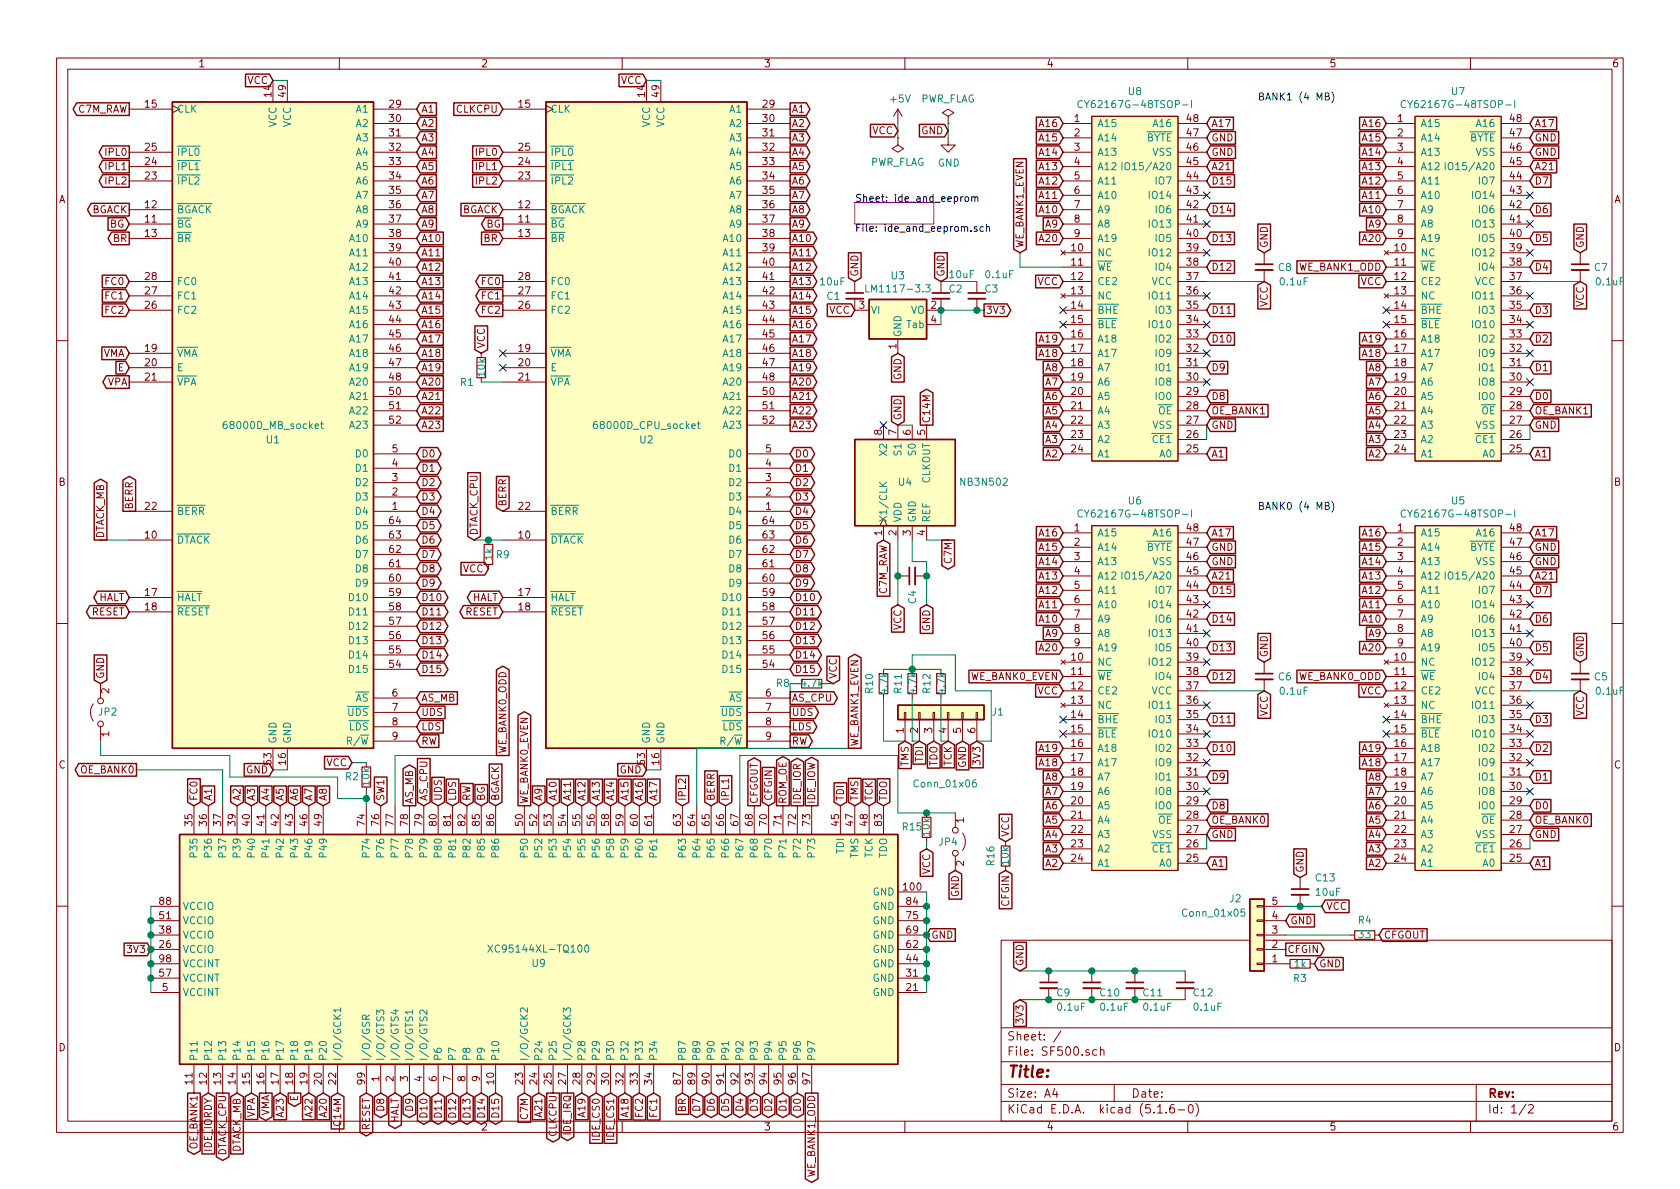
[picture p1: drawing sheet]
EESchema Schematic File Version 4
EELAYER 30 0
EELAYER END
$Descr A4 11693 8268
encoding utf-8
Sheet 1 2
Title ""
Date ""
Rev ""
Comp ""
Comment1 ""
Comment2 ""
Comment3 ""
Comment4 ""
$EndDescr
Text GLabel 6250 900  0    50   Input ~ 0
VCC
$Comp
L power:PWR_FLAG #FLG0101
U 1 1
P 6250 950
F 0 "#FLG0101" H 6250 1025 50  0001 C CNN
F 1 "PWR_FLAG" H 6250 1123 50  0000 C CNN
F 2 "" H 6250 950 50  0001 C CNN
F 3 "~" H 6250 950 50  0001 C CNN
	1    6250 950 
	-1   0    0    1   
$EndComp
Wire Wire Line
	6250 950  6250 850 
$Comp
L power:GND #PWR0102
U 1 1
P 6600 950
F 0 "#PWR0102" H 6600 700 50  0001 C CNN
F 1 "GND" H 6605 777 50  0000 C CNN
F 2 "" H 6600 950 50  0001 C CNN
F 3 "" H 6600 950 50  0001 C CNN
	1    6600 950 
	1    0    0    -1  
$EndComp
Wire Wire Line
	6600 850  6600 950 
Text GLabel 6600 900  0    50   Input ~ 0
GND
$Comp
L Oscillator:NB3N502 U4
U 1 1
P 6300 3350
F 0 "U4" V 6300 3350 50  0000 C CNN
F 1 "NB3N502" V 6300 2800 50  0000 C CNN
F 2 "Package_SO:SOIC-8_3.9x4.9mm_P1.27mm" H 6350 2800 50  0001 C CNN
F 3 "https://www.onsemi.com/pub/Collateral/NB3N502-D.PDF" H 6350 2500 50  0001 C CNN
	1    6300 3350
	0    -1   -1   0   
$EndComp
Text GLabel 6150 3750 3    50   Input ~ 0
C7M_RAW
Text GLabel 6250 4200 3    50   Input ~ 0
VCC
$Comp
L Device:C_Small C4
U 1 1
P 6350 4000
F 0 "C4" H 6150 4000 50  0000 L CNN
F 1 "100nF" H 6442 3955 50  0001 L CNN
F 2 "Capacitor_SMD:C_0805_2012Metric_Pad1.15x1.40mm_HandSolder" H 6350 4000 50  0001 C CNN
F 3 "~" H 6350 4000 50  0001 C CNN
	1    6350 4000
	0    -1   -1   0   
$EndComp
Text GLabel 6450 4200 3    50   Input ~ 0
GND
Wire Wire Line
	6250 4200 6250 4000
Connection ~ 6250 4000
Wire Wire Line
	6250 4000 6250 3750
Wire Wire Line
	6450 4200 6450 4000
Wire Wire Line
	6450 3900 6350 3900
Wire Wire Line
	6350 3900 6350 3750
Connection ~ 6450 4000
Wire Wire Line
	6450 4000 6450 3900
Text GLabel 6600 3750 3    50   Output ~ 0
C7M
Wire Wire Line
	6450 3750 6600 3750
Text GLabel 6450 2950 1    50   Output ~ 0
C14M
NoConn ~ 6150 2950
Text GLabel 6250 2950 1    50   Input ~ 0
GND
$Comp
L power:+5V #PWR0101
U 1 1
P 6250 850
F 0 "#PWR0101" H 6250 700 50  0001 C CNN
F 1 "+5V" H 6265 1023 50  0000 C CNN
F 2 "" H 6250 850 50  0001 C CNN
F 3 "" H 6250 850 50  0001 C CNN
	1    6250 850 
	1    0    0    -1  
$EndComp
$Comp
L power:PWR_FLAG #FLG0102
U 1 1
P 6600 850
F 0 "#FLG0102" H 6600 925 50  0001 C CNN
F 1 "PWR_FLAG" H 6600 1023 50  0000 C CNN
F 2 "" H 6600 850 50  0001 C CNN
F 3 "~" H 6600 850 50  0001 C CNN
	1    6600 850 
	1    0    0    -1  
$EndComp
$Comp
L SF500:CY62167G-48TSOP-I U6
U 1 1
P 7900 4800
F 0 "U6" H 7900 6125 50  0000 C CNN
F 1 "CY62167G-48TSOP-I" H 7900 6034 50  0000 C CNN
F 2 "Package_SO:TSOP-I-48_18.4x12mm_P0.5mm" H 7900 5350 50  0001 C CNN
F 3 "https://www.cypress.com/file/139521/download" H 7900 5350 50  0001 C CNN
	1    7900 4800
	1    0    0    -1  
$EndComp
$Comp
L SF500:CY62167G-48TSOP-I U5
U 1 1
P 10150 4800
F 0 "U5" H 10150 6125 50  0000 C CNN
F 1 "CY62167G-48TSOP-I" H 10150 6034 50  0000 C CNN
F 2 "Package_SO:TSOP-I-48_18.4x12mm_P0.5mm" H 10150 5350 50  0001 C CNN
F 3 "https://www.cypress.com/file/139521/download" H 10150 5350 50  0001 C CNN
	1    10150 4800
	1    0    0    -1  
$EndComp
$Comp
L SF500:CY62167G-48TSOP-I U8
U 1 1
P 7900 1950
F 0 "U8" H 7900 3275 50  0000 C CNN
F 1 "CY62167G-48TSOP-I" H 7900 3184 50  0000 C CNN
F 2 "Package_SO:TSOP-I-48_18.4x12mm_P0.5mm" H 7900 2500 50  0001 C CNN
F 3 "https://www.cypress.com/file/139521/download" H 7900 2500 50  0001 C CNN
	1    7900 1950
	1    0    0    -1  
$EndComp
$Comp
L SF500:CY62167G-48TSOP-I U7
U 1 1
P 10150 1950
F 0 "U7" H 10150 3275 50  0000 C CNN
F 1 "CY62167G-48TSOP-I" H 10150 3184 50  0000 C CNN
F 2 "Package_SO:TSOP-I-48_18.4x12mm_P0.5mm" H 10150 2500 50  0001 C CNN
F 3 "https://www.cypress.com/file/139521/download" H 10150 2500 50  0001 C CNN
	1    10150 1950
	1    0    0    -1  
$EndComp
Text Notes 9300 3550 2    50   ~ 0
BANK0 (4 MB)
Wire Wire Line
	8800 4800 8400 4800
NoConn ~ 8400 5500
NoConn ~ 8400 5300
NoConn ~ 8400 5100
NoConn ~ 8400 4900
NoConn ~ 8400 4600
NoConn ~ 8400 4400
NoConn ~ 8400 4200
Text GLabel 8400 4100 2    50   Input ~ 0
D15
Text GLabel 8400 4300 2    50   Input ~ 0
D14
Text GLabel 8400 4500 2    50   Input ~ 0
D13
Text GLabel 8400 4700 2    50   Input ~ 0
D12
Text GLabel 8400 5000 2    50   Input ~ 0
D11
Text GLabel 8400 5200 2    50   Input ~ 0
D10
Text GLabel 8400 5400 2    50   Input ~ 0
D9
Text GLabel 8400 5600 2    50   Input ~ 0
D8
NoConn ~ 7400 5000
NoConn ~ 7400 5100
Text GLabel 8800 4600 1    50   Input ~ 0
GND
$Comp
L Device:C_Small C6
U 1 1
P 8800 4700
F 0 "C6" H 8892 4700 50  0000 L CNN
F 1 "0.1uF" H 8900 4600 50  0000 L CNN
F 2 "Capacitor_SMD:C_0805_2012Metric_Pad1.15x1.40mm_HandSolder" H 8800 4700 50  0001 C CNN
F 3 "~" H 8800 4700 50  0001 C CNN
	1    8800 4700
	1    0    0    -1  
$EndComp
Text GLabel 8800 4800 3    50   Input ~ 0
VCC
Text GLabel 8400 2850 2    50   Input ~ 0
OE_BANK1
Text GLabel 8400 5800 2    50   Input ~ 0
GND
Text GLabel 8400 6000 2    50   Input ~ 0
A1
Text GLabel 8400 3800 2    50   Input ~ 0
GND
Text GLabel 8400 3900 2    50   Input ~ 0
GND
Text GLabel 8400 4000 2    50   Input ~ 0
A21
Text GLabel 8400 3700 2    50   Input ~ 0
A17
Text GLabel 7400 4800 0    50   Input ~ 0
VCC
Text GLabel 7400 4500 0    50   Input ~ 0
A20
Text GLabel 7400 3700 0    50   Input ~ 0
A16
Text GLabel 7400 5400 0    50   Input ~ 0
A8
Text GLabel 7400 5500 0    50   Input ~ 0
A7
Text GLabel 7400 5600 0    50   Input ~ 0
A6
Text GLabel 7400 5700 0    50   Input ~ 0
A5
Text GLabel 7400 5800 0    50   Input ~ 0
A4
Text GLabel 7400 5900 0    50   Input ~ 0
A3
Text GLabel 7400 6000 0    50   Input ~ 0
A2
Text GLabel 7400 5300 0    50   Input ~ 0
A18
Text GLabel 7400 5200 0    50   Input ~ 0
A19
Text GLabel 7400 4400 0    50   Input ~ 0
A9
Text GLabel 7400 4300 0    50   Input ~ 0
A10
Text GLabel 7400 4200 0    50   Input ~ 0
A11
Text GLabel 7400 4100 0    50   Input ~ 0
A12
Text GLabel 7400 4000 0    50   Input ~ 0
A13
Text GLabel 7400 3900 0    50   Input ~ 0
A14
Text GLabel 7400 3800 0    50   Input ~ 0
A15
Wire Wire Line
	10650 4800 11000 4800
Text GLabel 11000 4600 1    50   Input ~ 0
GND
$Comp
L Device:C_Small C5
U 1 1
P 11000 4700
F 0 "C5" H 11092 4700 50  0000 L CNN
F 1 "0.1uF" H 11100 4600 50  0000 L CNN
F 2 "Capacitor_SMD:C_0805_2012Metric_Pad1.15x1.40mm_HandSolder" H 11000 4700 50  0001 C CNN
F 3 "~" H 11000 4700 50  0001 C CNN
	1    11000 4700
	1    0    0    -1  
$EndComp
Text GLabel 10650 2850 2    50   Input ~ 0
OE_BANK1
Text GLabel 9650 1850 0    50   Input ~ 0
WE_BANK1_ODD
Text GLabel 9650 4800 0    50   Input ~ 0
VCC
Text GLabel 10650 3800 2    50   Input ~ 0
GND
NoConn ~ 9650 5100
NoConn ~ 9650 5000
Text GLabel 11000 4800 3    50   Input ~ 0
VCC
Text GLabel 10650 5800 2    50   Input ~ 0
GND
Text GLabel 10650 3900 2    50   Input ~ 0
GND
Text GLabel 10650 4100 2    50   Input ~ 0
D7
Text GLabel 10650 4300 2    50   Input ~ 0
D6
Text GLabel 10650 4500 2    50   Input ~ 0
D5
Text GLabel 10650 4700 2    50   Input ~ 0
D4
Text GLabel 10650 5000 2    50   Input ~ 0
D3
Text GLabel 10650 5200 2    50   Input ~ 0
D2
Text GLabel 10650 5400 2    50   Input ~ 0
D1
Text GLabel 10650 5600 2    50   Input ~ 0
D0
NoConn ~ 10650 4200
NoConn ~ 10650 4400
NoConn ~ 10650 4600
NoConn ~ 10650 4900
NoConn ~ 10650 5100
NoConn ~ 10650 5300
NoConn ~ 10650 5500
Text GLabel 10650 4000 2    50   Input ~ 0
A21
Text GLabel 9650 4500 0    50   Input ~ 0
A20
Text GLabel 10650 3700 2    50   Input ~ 0
A17
Text GLabel 9650 3700 0    50   Input ~ 0
A16
Text GLabel 9650 5400 0    50   Input ~ 0
A8
Text GLabel 9650 5500 0    50   Input ~ 0
A7
Text GLabel 9650 5600 0    50   Input ~ 0
A6
Text GLabel 9650 5700 0    50   Input ~ 0
A5
Text GLabel 9650 5800 0    50   Input ~ 0
A4
Text GLabel 9650 5900 0    50   Input ~ 0
A3
Text GLabel 9650 6000 0    50   Input ~ 0
A2
Text GLabel 10650 6000 2    50   Input ~ 0
A1
Text GLabel 9650 5300 0    50   Input ~ 0
A18
Text GLabel 9650 5200 0    50   Input ~ 0
A19
Text GLabel 9650 4400 0    50   Input ~ 0
A9
Text GLabel 9650 4300 0    50   Input ~ 0
A10
Text GLabel 9650 4200 0    50   Input ~ 0
A11
Text GLabel 9650 4100 0    50   Input ~ 0
A12
Text GLabel 9650 4000 0    50   Input ~ 0
A13
Text GLabel 9650 3900 0    50   Input ~ 0
A14
Text GLabel 9650 3800 0    50   Input ~ 0
A15
Text Notes 9300 700  2    50   ~ 0
BANK1 (4 MB)
Wire Wire Line
	8800 1950 8400 1950
NoConn ~ 8400 2650
NoConn ~ 8400 2450
NoConn ~ 8400 2250
NoConn ~ 8400 2050
NoConn ~ 8400 1750
NoConn ~ 8400 1550
NoConn ~ 8400 1350
Text GLabel 8400 1250 2    50   Input ~ 0
D15
Text GLabel 8400 1450 2    50   Input ~ 0
D14
Text GLabel 8400 1650 2    50   Input ~ 0
D13
Text GLabel 8400 1850 2    50   Input ~ 0
D12
Text GLabel 8400 2150 2    50   Input ~ 0
D11
Text GLabel 8400 2350 2    50   Input ~ 0
D10
Text GLabel 8400 2550 2    50   Input ~ 0
D9
Text GLabel 8400 2750 2    50   Input ~ 0
D8
NoConn ~ 7400 2150
NoConn ~ 7400 2250
Text GLabel 8800 1750 1    50   Input ~ 0
GND
$Comp
L Device:C_Small C8
U 1 1
P 8800 1850
F 0 "C8" H 8892 1850 50  0000 L CNN
F 1 "0.1uF" H 8900 1750 50  0000 L CNN
F 2 "Capacitor_SMD:C_0805_2012Metric_Pad1.15x1.40mm_HandSolder" H 8800 1850 50  0001 C CNN
F 3 "~" H 8800 1850 50  0001 C CNN
	1    8800 1850
	1    0    0    -1  
$EndComp
Text GLabel 8800 1950 3    50   Input ~ 0
VCC
Text GLabel 8400 5700 2    50   Input ~ 0
OE_BANK0
Text GLabel 8400 2950 2    50   Input ~ 0
GND
Text GLabel 8400 3150 2    50   Input ~ 0
A1
Text GLabel 8400 950  2    50   Input ~ 0
GND
Text GLabel 8400 1050 2    50   Input ~ 0
GND
Text GLabel 8400 1150 2    50   Input ~ 0
A21
Text GLabel 8400 850  2    50   Input ~ 0
A17
Text GLabel 7400 4700 0    50   Input ~ 0
WE_BANK0_EVEN
Text GLabel 7400 1650 0    50   Input ~ 0
A20
Text GLabel 7400 850  0    50   Input ~ 0
A16
Text GLabel 7400 2550 0    50   Input ~ 0
A8
Text GLabel 7400 2650 0    50   Input ~ 0
A7
Text GLabel 7400 2750 0    50   Input ~ 0
A6
Text GLabel 7400 2850 0    50   Input ~ 0
A5
Text GLabel 7400 2950 0    50   Input ~ 0
A4
Text GLabel 7400 3050 0    50   Input ~ 0
A3
Text GLabel 7400 3150 0    50   Input ~ 0
A2
Text GLabel 7400 2450 0    50   Input ~ 0
A18
Text GLabel 7400 2350 0    50   Input ~ 0
A19
Text GLabel 7400 1550 0    50   Input ~ 0
A9
Text GLabel 7400 1450 0    50   Input ~ 0
A10
Text GLabel 7400 1350 0    50   Input ~ 0
A11
Text GLabel 7400 1250 0    50   Input ~ 0
A12
Text GLabel 7400 1150 0    50   Input ~ 0
A13
Text GLabel 7400 1050 0    50   Input ~ 0
A14
Text GLabel 7400 950  0    50   Input ~ 0
A15
Wire Wire Line
	10650 1950 11000 1950
Text GLabel 11000 1750 1    50   Input ~ 0
GND
$Comp
L Device:C_Small C7
U 1 1
P 11000 1850
F 0 "C7" H 11092 1850 50  0000 L CNN
F 1 "0.1uF" H 11100 1750 50  0000 L CNN
F 2 "Capacitor_SMD:C_0805_2012Metric_Pad1.15x1.40mm_HandSolder" H 11000 1850 50  0001 C CNN
F 3 "~" H 11000 1850 50  0001 C CNN
	1    11000 1850
	1    0    0    -1  
$EndComp
Text GLabel 10650 5700 2    50   Input ~ 0
OE_BANK0
Text GLabel 9650 4700 0    50   Input ~ 0
WE_BANK0_ODD
Text GLabel 9650 1950 0    50   Input ~ 0
VCC
Text GLabel 10650 950  2    50   Input ~ 0
GND
NoConn ~ 9650 2250
NoConn ~ 9650 2150
Text GLabel 11000 1950 3    50   Input ~ 0
VCC
Text GLabel 10650 2950 2    50   Input ~ 0
GND
Text GLabel 10650 1050 2    50   Input ~ 0
GND
Text GLabel 10650 1250 2    50   Input ~ 0
D7
Text GLabel 10650 1450 2    50   Input ~ 0
D6
Text GLabel 10650 1650 2    50   Input ~ 0
D5
Text GLabel 10650 1850 2    50   Input ~ 0
D4
Text GLabel 10650 2150 2    50   Input ~ 0
D3
Text GLabel 10650 2350 2    50   Input ~ 0
D2
Text GLabel 10650 2550 2    50   Input ~ 0
D1
Text GLabel 10650 2750 2    50   Input ~ 0
D0
NoConn ~ 10650 1350
NoConn ~ 10650 1550
NoConn ~ 10650 1750
NoConn ~ 10650 2050
NoConn ~ 10650 2250
NoConn ~ 10650 2450
NoConn ~ 10650 2650
Text GLabel 10650 1150 2    50   Input ~ 0
A21
Text GLabel 9650 1650 0    50   Input ~ 0
A20
Text GLabel 10650 850  2    50   Input ~ 0
A17
Text GLabel 9650 850  0    50   Input ~ 0
A16
Text GLabel 9650 2550 0    50   Input ~ 0
A8
Text GLabel 9650 2650 0    50   Input ~ 0
A7
Text GLabel 9650 2750 0    50   Input ~ 0
A6
Text GLabel 9650 2850 0    50   Input ~ 0
A5
Text GLabel 9650 2950 0    50   Input ~ 0
A4
Text GLabel 9650 3050 0    50   Input ~ 0
A3
Text GLabel 9650 3150 0    50   Input ~ 0
A2
Text GLabel 10650 3150 2    50   Input ~ 0
A1
Text GLabel 9650 2450 0    50   Input ~ 0
A18
Text GLabel 9650 2350 0    50   Input ~ 0
A19
Text GLabel 9650 1550 0    50   Input ~ 0
A9
Text GLabel 9650 1450 0    50   Input ~ 0
A10
Text GLabel 9650 1350 0    50   Input ~ 0
A11
Text GLabel 9650 1250 0    50   Input ~ 0
A12
Text GLabel 9650 1150 0    50   Input ~ 0
A13
Text GLabel 9650 1050 0    50   Input ~ 0
A14
Text GLabel 9650 950  0    50   Input ~ 0
A15
Text GLabel 3500 4250 0    50   BiDi ~ 0
RESET
Text GLabel 3500 4150 0    50   BiDi ~ 0
HALT
Text GLabel 5500 5150 2    50   Output ~ 0
RW
Text GLabel 5500 5050 2    50   Output ~ 0
LDS
Text GLabel 5500 4950 2    50   Output ~ 0
UDS
Text GLabel 5500 4850 2    50   Output ~ 0
AS_CPU
Text GLabel 5500 4650 2    50   BiDi ~ 0
D15
Text GLabel 5500 4550 2    50   BiDi ~ 0
D14
Text GLabel 5500 4450 2    50   BiDi ~ 0
D13
Text GLabel 5500 4350 2    50   BiDi ~ 0
D12
Text GLabel 5500 4250 2    50   BiDi ~ 0
D11
Text GLabel 5500 4150 2    50   BiDi ~ 0
D10
Text GLabel 5500 4050 2    50   BiDi ~ 0
D9
Text GLabel 5500 3950 2    50   BiDi ~ 0
D8
Text GLabel 5500 3850 2    50   BiDi ~ 0
D7
Text GLabel 5500 3750 2    50   BiDi ~ 0
D6
Text GLabel 5500 3650 2    50   BiDi ~ 0
D5
Text GLabel 5500 3550 2    50   BiDi ~ 0
D4
Text GLabel 5500 3450 2    50   BiDi ~ 0
D3
Text GLabel 5500 3350 2    50   BiDi ~ 0
D2
Text GLabel 5500 3250 2    50   BiDi ~ 0
D1
Text GLabel 5500 3150 2    50   BiDi ~ 0
D0
Text GLabel 5500 2950 2    50   Output ~ 0
A23
Text GLabel 5500 2850 2    50   Output ~ 0
A22
Text GLabel 5500 2750 2    50   Output ~ 0
A21
Text GLabel 5500 2650 2    50   Output ~ 0
A20
Text GLabel 5500 2550 2    50   Output ~ 0
A19
Text GLabel 5500 2450 2    50   Output ~ 0
A18
Text GLabel 5500 2350 2    50   Output ~ 0
A17
Text GLabel 5500 2250 2    50   Output ~ 0
A16
Text GLabel 5500 2150 2    50   Output ~ 0
A15
Text GLabel 5500 2050 2    50   Output ~ 0
A14
Text GLabel 5500 1950 2    50   Output ~ 0
A13
Text GLabel 5500 1850 2    50   Output ~ 0
A12
Text GLabel 5500 1750 2    50   Output ~ 0
A11
Text GLabel 5500 1650 2    50   Output ~ 0
A10
Text GLabel 5500 1550 2    50   Output ~ 0
A9
Text GLabel 5500 1450 2    50   Output ~ 0
A8
Text GLabel 5500 1350 2    50   Output ~ 0
A7
Text GLabel 5500 1250 2    50   Output ~ 0
A6
Text GLabel 5500 1150 2    50   Output ~ 0
A5
Text GLabel 5500 1050 2    50   Output ~ 0
A4
Text GLabel 5500 950  2    50   Output ~ 0
A3
Text GLabel 5500 850  2    50   Output ~ 0
A2
Text GLabel 5500 750  2    50   Output ~ 0
A1
Text GLabel 6450 6500 2    50   Input ~ 0
GND
Text GLabel 3500 750  0    50   Input ~ 0
CLKCPU
Text GLabel 3500 1950 0    50   Output ~ 0
FC0
Text GLabel 3500 2050 0    50   Output ~ 0
FC1
Text GLabel 3500 2150 0    50   Output ~ 0
FC2
Text GLabel 3500 3550 1    50   Input ~ 0
BERR
Text GLabel 3300 3750 1    50   Input ~ 0
DTACK_CPU
Text GLabel 3500 1050 0    50   Input ~ 0
IPL0
Text GLabel 3500 1150 0    50   Input ~ 0
IPL1
Text GLabel 3500 1250 0    50   Input ~ 0
IPL2
Text GLabel 3500 1450 0    50   Input ~ 0
BGACK
Text GLabel 3500 1650 0    50   Input ~ 0
BR
Text GLabel 3500 1550 0    50   Output ~ 0
BG
$Comp
L SF500:68000D U2
U 1 1
P 4500 2950
F 0 "U2" H 4500 2850 50  0000 C CNN
F 1 "68000D_CPU_socket" H 4500 2950 50  0000 C CNN
F 2 "Package_DIP:DIP-64_W22.86mm_LongPads" H 4500 2950 50  0001 C CNN
F 3 "https://www.nxp.com/docs/en/reference-manual/MC68000UM.pdf" H 4500 2950 50  0001 C CNN
	1    4500 2950
	1    0    0    -1  
$EndComp
Text GLabel 900  2450 0    50   Input ~ 0
VMA
Text GLabel 900  2550 0    50   Input ~ 0
E
Text GLabel 2550 7600 3    50   BiDi ~ 0
RESET
Text GLabel 1050 6600 0    50   Input ~ 0
3V3
Text GLabel 7400 1950 0    50   Input ~ 0
VCC
$Comp
L SF500:68000D_socket U1
U 1 1
P 1900 2950
F 0 "U1" H 1900 2850 50  0000 C CNN
F 1 "68000D_MB_socket" H 1900 2950 50  0000 C CNN
F 2 "SF500:DIP-64_W22.86mm_LongPads" H 1900 2950 50  0001 C CNN
F 3 "https://www.nxp.com/docs/en/reference-manual/MC68000UM.pdf" H 1900 2950 50  0001 C CNN
	1    1900 2950
	1    0    0    -1  
$EndComp
Text GLabel 900  1050 0    50   Output ~ 0
IPL0
Text GLabel 900  1150 0    50   Output ~ 0
IPL1
Text GLabel 900  1250 0    50   Output ~ 0
IPL2
Text GLabel 2900 4650 2    50   BiDi ~ 0
D15
Text GLabel 2900 4550 2    50   BiDi ~ 0
D14
Text GLabel 2900 4450 2    50   BiDi ~ 0
D13
Text GLabel 2900 4350 2    50   BiDi ~ 0
D12
Text GLabel 2900 4250 2    50   BiDi ~ 0
D11
Text GLabel 2900 4150 2    50   BiDi ~ 0
D10
Text GLabel 2900 4050 2    50   BiDi ~ 0
D9
Text GLabel 2900 3950 2    50   BiDi ~ 0
D8
Text GLabel 2900 3850 2    50   BiDi ~ 0
D7
Text GLabel 2900 3750 2    50   BiDi ~ 0
D6
Text GLabel 2900 3650 2    50   BiDi ~ 0
D5
Text GLabel 2900 3550 2    50   BiDi ~ 0
D4
Text GLabel 2900 3450 2    50   BiDi ~ 0
D3
Text GLabel 2900 3350 2    50   BiDi ~ 0
D2
Text GLabel 2900 3250 2    50   BiDi ~ 0
D1
Text GLabel 2900 3150 2    50   BiDi ~ 0
D0
Wire Wire Line
	6250 2950 6350 2950
Text GLabel 2900 2950 2    50   Input ~ 0
A23
Text GLabel 2900 2850 2    50   Input ~ 0
A22
Text GLabel 2900 2750 2    50   Input ~ 0
A21
Text GLabel 2900 2650 2    50   Input ~ 0
A20
Text GLabel 2900 2550 2    50   Input ~ 0
A19
Text GLabel 2900 2450 2    50   Input ~ 0
A18
Text GLabel 2900 2350 2    50   Input ~ 0
A17
Text GLabel 2900 2250 2    50   Input ~ 0
A16
Text GLabel 2900 2150 2    50   Input ~ 0
A15
Text GLabel 2900 2050 2    50   Input ~ 0
A14
Text GLabel 2900 1950 2    50   Input ~ 0
A13
Text GLabel 2900 1850 2    50   Input ~ 0
A12
Text GLabel 2900 1750 2    50   Input ~ 0
A11
Text GLabel 2900 1650 2    50   Input ~ 0
A10
Text GLabel 2900 1550 2    50   Input ~ 0
A9
Text GLabel 2900 1450 2    50   Input ~ 0
A8
Text GLabel 2900 1350 2    50   Input ~ 0
A7
Text GLabel 2900 1250 2    50   Input ~ 0
A6
Text GLabel 2900 1150 2    50   Input ~ 0
A5
Text GLabel 2900 1050 2    50   Input ~ 0
A4
Text GLabel 2900 950  2    50   Input ~ 0
A3
Text GLabel 2900 850  2    50   Input ~ 0
A2
Text GLabel 2900 750  2    50   Input ~ 0
A1
Text GLabel 900  1450 0    50   Output ~ 0
BGACK
Text GLabel 900  1550 0    50   Input ~ 0
BG
Text GLabel 900  1650 0    50   Output ~ 0
BR
Text GLabel 900  1950 0    50   Input ~ 0
FC0
Text GLabel 900  2050 0    50   Input ~ 0
FC1
Text GLabel 900  2150 0    50   Input ~ 0
FC2
Text GLabel 900  2650 0    50   Output ~ 0
VPA
Text GLabel 3350 2450 1    50   Input ~ 0
VCC
NoConn ~ 3500 2550
NoConn ~ 3500 2450
Text GLabel 900  3550 1    50   Output ~ 0
BERR
Text GLabel 700  3750 1    50   Output ~ 0
DTACK_MB
Wire Wire Line
	3500 3750 3400 3750
Wire Wire Line
	900  3750 700  3750
Text GLabel 900  4250 0    50   BiDi ~ 0
RESET
Text GLabel 900  4150 0    50   BiDi ~ 0
HALT
Text GLabel 2900 5150 2    50   Input ~ 0
RW
Text GLabel 2900 5050 2    50   Input ~ 0
LDS
Text GLabel 2900 4950 2    50   Input ~ 0
UDS
Text GLabel 2900 4850 2    50   Input ~ 0
AS_MB
Text GLabel 3650 7600 3    50   Input ~ 0
C7M
Text GLabel 2350 7600 3    50   Input ~ 0
C14M
Text GLabel 4500 550  0    50   Input ~ 0
VCC
$Comp
L Device:C_Small C1
U 1 1
P 5950 2050
F 0 "C1" H 5750 2050 50  0000 L CNN
F 1 "10uF" H 5700 2150 50  0000 L CNN
F 2 "Capacitor_SMD:C_1206_3216Metric_Pad1.42x1.75mm_HandSolder" H 5950 2050 50  0001 C CNN
F 3 "~" H 5950 2050 50  0001 C CNN
	1    5950 2050
	1    0    0    -1  
$EndComp
Text GLabel 5950 1950 1    50   Input ~ 0
GND
$Comp
L Device:C_Small C2
U 1 1
P 6550 2050
F 0 "C2" H 6600 2100 50  0000 L CNN
F 1 "10uF" H 6600 2200 50  0000 L CNN
F 2 "Capacitor_SMD:C_1206_3216Metric_Pad1.42x1.75mm_HandSolder" H 6550 2050 50  0001 C CNN
F 3 "~" H 6550 2050 50  0001 C CNN
	1    6550 2050
	1    0    0    -1  
$EndComp
Text GLabel 6550 1950 1    50   Input ~ 0
GND
Text GLabel 4500 5350 0    50   Input ~ 0
GND
Text GLabel 1900 5350 0    50   Input ~ 0
GND
Text GLabel 1900 550  0    50   Input ~ 0
VCC
$Comp
L SF500:LM1117-3.3 U3
U 1 1
P 6250 2150
F 0 "U3" H 6250 2392 50  0000 C CNN
F 1 "LM1117-3.3" H 6250 2301 50  0000 C CNN
F 2 "Package_TO_SOT_SMD:SOT-223" H 6250 2150 50  0001 C CNN
F 3 "http://www.ti.com/lit/ds/symlink/lm1117.pdf" H 6250 2150 50  0001 C CNN
	1    6250 2150
	1    0    0    -1  
$EndComp
Text GLabel 6250 2450 3    50   Input ~ 0
GND
Text GLabel 6850 2150 2    50   Output ~ 0
3V3
Text GLabel 5850 5600 1    50   Input ~ 0
TDI
Text GLabel 5950 5600 1    50   Input ~ 0
TMS
Text GLabel 6050 5600 1    50   Input ~ 0
TCK
Text GLabel 6150 5600 1    50   Input ~ 0
TDO
$Comp
L Connector_Generic:Conn_01x06 J1
U 1 1
P 6500 4950
F 0 "J1" V 6500 4550 50  0000 R CNN
F 1 "Conn_01x06" V 6000 5100 50  0000 R CNN
F 2 "Connector_PinHeader_2.54mm:PinHeader_1x06_P2.54mm_Vertical" H 6500 4950 50  0001 C CNN
F 3 "~" H 6500 4950 50  0001 C CNN
	1    6500 4950
	0    -1   -1   0   
$EndComp
Text GLabel 6300 5150 3    50   Input ~ 0
TMS
Text GLabel 6400 5150 3    50   Input ~ 0
TDI
Text GLabel 6500 5150 3    50   Input ~ 0
TDO
Text GLabel 6600 5150 3    50   Input ~ 0
TCK
Text GLabel 6700 5150 3    50   Input ~ 0
GND
Text GLabel 6800 5150 3    50   Input ~ 0
3V3
Text GLabel 4050 7600 3    50   Input ~ 0
A19
Text GLabel 4350 7600 3    50   Input ~ 0
A18
Text GLabel 3750 5600 1    50   Input ~ 0
A9
Text GLabel 3850 5600 1    50   Input ~ 0
A10
Text GLabel 3950 5600 1    50   Input ~ 0
A11
Text GLabel 4050 5600 1    50   Input ~ 0
A12
Text GLabel 4150 5600 1    50   Input ~ 0
A13
Text GLabel 4250 5600 1    50   Input ~ 0
A14
Text GLabel 4350 5600 1    50   Input ~ 0
A15
Text GLabel 4450 5600 1    50   Input ~ 0
A16
Text GLabel 4550 5600 1    50   Input ~ 0
A17
Text GLabel 3650 5600 1    50   Output ~ 0
WE_BANK0_EVEN
Text GLabel 2250 5600 1    50   Input ~ 0
A8
Text GLabel 2150 5600 1    50   Input ~ 0
A7
Text GLabel 2050 5600 1    50   Input ~ 0
A6
Text GLabel 1950 5600 1    50   Input ~ 0
A5
Text GLabel 1850 5600 1    50   Input ~ 0
A4
Text GLabel 1750 5600 1    50   Input ~ 0
A3
Text GLabel 1650 5600 1    50   Input ~ 0
A2
Text GLabel 1450 5600 1    50   Input ~ 0
A1
Text GLabel 950  5350 0    50   Output ~ 0
OE_BANK0
Text GLabel 3850 7600 3    50   Output ~ 0
CLKCPU
Text GLabel 3750 7600 3    50   Input ~ 0
A21
Text GLabel 2250 7600 3    50   Input ~ 0
A20
Text GLabel 2150 7600 3    50   Input ~ 0
A22
Text GLabel 1350 5600 1    50   Input ~ 0
FC0
Text GLabel 1350 7600 3    50   Output ~ 0
OE_BANK1
Text GLabel 1950 7600 3    50   Input ~ 0
A23
Text GLabel 5650 7600 3    50   Output ~ 0
WE_BANK1_ODD
Text GLabel 5550 7600 3    50   BiDi ~ 0
D0
Text GLabel 5450 7600 3    50   BiDi ~ 0
D1
Text GLabel 5350 7600 3    50   BiDi ~ 0
D2
Text GLabel 5250 7600 3    50   BiDi ~ 0
D3
Text GLabel 5150 7600 3    50   BiDi ~ 0
D4
Text GLabel 5050 7600 3    50   BiDi ~ 0
D5
Text GLabel 4950 7600 3    50   BiDi ~ 0
D6
Text GLabel 4850 7600 3    50   BiDi ~ 0
D7
Text GLabel 3450 7600 3    50   BiDi ~ 0
D15
Text GLabel 3350 7600 3    50   BiDi ~ 0
D14
Text GLabel 3250 7600 3    50   BiDi ~ 0
D13
Text GLabel 3150 7600 3    50   BiDi ~ 0
D12
Text GLabel 3050 7600 3    50   BiDi ~ 0
D11
Text GLabel 2950 7600 3    50   BiDi ~ 0
D10
Text GLabel 2850 7600 3    50   BiDi ~ 0
D9
Text GLabel 2650 7600 3    50   BiDi ~ 0
D8
Text GLabel 2750 7600 3    50   BiDi ~ 0
HALT
Text GLabel 1850 7600 3    50   Output ~ 0
VMA
Text GLabel 2050 7600 3    50   Output ~ 0
E
Text GLabel 1750 7600 3    50   Input ~ 0
VPA
Text GLabel 1650 7600 3    50   Input ~ 0
DTACK_MB
Text GLabel 1550 7600 3    50   Output ~ 0
DTACK_CPU
Text GLabel 2850 5600 1    50   Output ~ 0
AS_MB
Text GLabel 2950 5600 1    50   Input ~ 0
AS_CPU
Text GLabel 4450 7600 3    50   Input ~ 0
FC2
Text GLabel 4550 7600 3    50   Input ~ 0
FC1
Text GLabel 4750 7600 3    50   Input ~ 0
BR
Text GLabel 3350 5600 1    50   Input ~ 0
BG
Text GLabel 3450 5600 1    50   Input ~ 0
BGACK
Text GLabel 3250 5600 1    50   Input ~ 0
RW
Text GLabel 3150 5600 1    50   Input ~ 0
LDS
Text GLabel 3050 5600 1    50   Input ~ 0
UDS
Wire Wire Line
	1900 5350 2000 5350
Wire Wire Line
	4600 5350 4500 5350
Wire Wire Line
	1900 550  2000 550 
Wire Wire Line
	4500 550  4600 550 
Text GLabel 4950 5600 1    50   Input ~ 0
BERR
Text GLabel 4750 5600 1    50   Input ~ 0
IPL2
Text GLabel 5050 5600 1    50   Input ~ 0
IPL1
Text GLabel 3500 5250 1    50   Output ~ 0
WE_BANK0_ODD
Wire Wire Line
	2750 5250 3500 5250
Text GLabel 5950 2150 0    50   Input ~ 0
VCC
Connection ~ 6550 2150
$Sheet
S 5950 1400 550  150 
U 6077D7EA
F0 "ide_and_eeprom" 50
F1 "ide_and_eeprom.sch" 50
$EndSheet
Text GLabel 5650 5600 1    50   Output ~ 0
IDE_IOW
Text GLabel 5550 5600 1    50   Output ~ 0
IDE_IOR
Text GLabel 1450 7600 3    50   Input ~ 0
IDE_IORDY
Text GLabel 3950 7600 3    50   Output ~ 0
IDE_IRQ
Text GLabel 4150 7600 3    50   Input ~ 0
IDE_CS0
Text GLabel 4250 7600 3    50   Input ~ 0
IDE_CS1
Wire Wire Line
	10650 2950 10650 3050
Wire Wire Line
	8400 2950 8400 3050
Wire Wire Line
	8400 5900 8400 5800
Wire Wire Line
	10650 5800 10650 5900
Wire Wire Line
	7900 6950 8250 6950
Wire Wire Line
	7900 6750 8250 6750
Connection ~ 7900 6950
Connection ~ 7900 6750
Wire Wire Line
	7600 6950 7900 6950
Wire Wire Line
	7600 6750 7900 6750
Connection ~ 7600 6950
Connection ~ 7600 6750
Wire Wire Line
	7300 6750 7600 6750
Wire Wire Line
	7300 6950 7600 6950
$Comp
L Device:C_Small C12
U 1 1
P 8250 6850
F 0 "C12" H 8300 6800 50  0000 L CNN
F 1 "0.1uF" H 8300 6700 50  0000 L CNN
F 2 "Capacitor_SMD:C_0805_2012Metric_Pad1.15x1.40mm_HandSolder" H 8250 6850 50  0001 C CNN
F 3 "~" H 8250 6850 50  0001 C CNN
	1    8250 6850
	1    0    0    -1  
$EndComp
$Comp
L Device:C_Small C11
U 1 1
P 7900 6850
F 0 "C11" H 7950 6800 50  0000 L CNN
F 1 "0.1uF" H 7950 6700 50  0000 L CNN
F 2 "Capacitor_SMD:C_0805_2012Metric_Pad1.15x1.40mm_HandSolder" H 7900 6850 50  0001 C CNN
F 3 "~" H 7900 6850 50  0001 C CNN
	1    7900 6850
	1    0    0    -1  
$EndComp
Text GLabel 7100 6950 3    50   Input ~ 0
3V3
Connection ~ 7300 6950
Wire Wire Line
	7100 6950 7300 6950
Connection ~ 7300 6750
Wire Wire Line
	7100 6750 7300 6750
$Comp
L Device:C_Small C9
U 1 1
P 7300 6850
F 0 "C9" H 7350 6800 50  0000 L CNN
F 1 "0.1uF" H 7350 6700 50  0000 L CNN
F 2 "Capacitor_SMD:C_0805_2012Metric_Pad1.15x1.40mm_HandSolder" H 7300 6850 50  0001 C CNN
F 3 "~" H 7300 6850 50  0001 C CNN
	1    7300 6850
	1    0    0    -1  
$EndComp
$Comp
L Device:C_Small C10
U 1 1
P 7600 6850
F 0 "C10" H 7650 6800 50  0000 L CNN
F 1 "0.1uF" H 7650 6700 50  0000 L CNN
F 2 "Capacitor_SMD:C_0805_2012Metric_Pad1.15x1.40mm_HandSolder" H 7600 6850 50  0001 C CNN
F 3 "~" H 7600 6850 50  0001 C CNN
	1    7600 6850
	1    0    0    -1  
$EndComp
Text GLabel 7100 6750 1    50   Input ~ 0
GND
Wire Wire Line
	950  5350 1550 5350
Text GLabel 5350 5600 1    50   Input ~ 0
CFGIN
Text GLabel 7100 1750 1    50   Input ~ 0
WE_BANK1_EVEN
Wire Wire Line
	7400 1850 7100 1850
Wire Wire Line
	7100 1850 7100 1750
$Comp
L Device:C_Small C3
U 1 1
P 6800 2050
F 0 "C3" H 6850 2100 50  0000 L CNN
F 1 "0.1uF" H 6850 2200 50  0000 L CNN
F 2 "Capacitor_SMD:C_0805_2012Metric_Pad1.15x1.40mm_HandSolder" H 6800 2050 50  0001 C CNN
F 3 "~" H 6800 2050 50  0001 C CNN
	1    6800 2050
	1    0    0    -1  
$EndComp
Text GLabel 5450 5600 1    50   Output ~ 0
ROM_OE
Text GLabel 5250 5600 1    50   Output ~ 0
CFGOUT
Text GLabel 5950 5200 1    50   Output ~ 0
WE_BANK1_EVEN
Text GLabel 8950 6600 2    50   Output ~ 0
CFGIN
Text GLabel 8950 6400 2    50   Input ~ 0
GND
Text GLabel 9050 6100 1    50   Input ~ 0
GND
Text GLabel 9150 6700 2    50   Input ~ 0
GND
Text GLabel 9200 6300 2    50   Input ~ 0
VCC
$Comp
L Device:C_Small C13
U 1 1
P 9050 6200
F 0 "C13" H 9150 6300 50  0000 L CNN
F 1 "10uF" H 9150 6200 50  0000 L CNN
F 2 "Capacitor_SMD:C_1206_3216Metric_Pad1.42x1.75mm_HandSolder" H 9050 6200 50  0001 C CNN
F 3 "~" H 9050 6200 50  0001 C CNN
	1    9050 6200
	1    0    0    -1  
$EndComp
Wire Wire Line
	8950 6300 9050 6300
Connection ~ 9050 6300
Wire Wire Line
	9050 6300 9200 6300
$Comp
L Device:R_Small R3
U 1 1
P 9050 6700
F 0 "R3" V 9150 6700 50  0000 C CNN
F 1 "1k" V 9050 6700 50  0000 C CNN
F 2 "Resistor_SMD:R_1206_3216Metric_Pad1.42x1.75mm_HandSolder" H 9050 6700 50  0001 C CNN
F 3 "~" H 9050 6700 50  0001 C CNN
	1    9050 6700
	0    1    1    0   
$EndComp
$Comp
L Connector_Generic:Conn_01x05 J2
U 1 1
P 8750 6500
F 0 "J2" H 8900 6250 50  0000 C CNN
F 1 "Conn_01x05" H 9050 6350 50  0000 C CNN
F 2 "Connector_PinHeader_2.54mm:PinHeader_1x05_P2.54mm_Horizontal" H 8750 6500 50  0001 C CNN
F 3 "~" H 8750 6500 50  0001 C CNN
	1    8750 6500
	-1   0    0    1   
$EndComp
Connection ~ 1050 6700
Connection ~ 1050 6600
Connection ~ 1050 6800
Connection ~ 1050 6500
Connection ~ 1050 6400
Connection ~ 6450 6800
Connection ~ 6450 6700
Connection ~ 6450 6600
Connection ~ 6450 6500
Connection ~ 6450 6400
Connection ~ 6450 6300
Wire Wire Line
	6450 6800 6450 6900
Wire Wire Line
	6450 6700 6450 6800
Wire Wire Line
	6450 6600 6450 6700
Wire Wire Line
	6450 6500 6450 6600
Wire Wire Line
	6450 6400 6450 6500
Wire Wire Line
	6450 6300 6450 6400
Wire Wire Line
	6450 6200 6450 6300
Wire Wire Line
	4850 5200 4850 5600
Wire Wire Line
	2750 5250 2750 5600
Wire Wire Line
	1550 5350 1550 5600
Wire Wire Line
	1050 6800 1050 6900
Wire Wire Line
	1050 6700 1050 6800
Wire Wire Line
	1050 6600 1050 6700
Wire Wire Line
	1050 6500 1050 6600
Wire Wire Line
	1050 6400 1050 6500
Wire Wire Line
	1050 6300 1050 6400
Text GLabel 700  4750 1    50   Input ~ 0
GND
$Comp
L Jumper:Jumper_2_Open JP2
U 1 1
P 700 4950
F 0 "JP2" V 700 4900 50  0000 C CNN
F 1 "Jumper_2_Open" H 700 5094 50  0001 C CNN
F 2 "Connector_PinHeader_2.54mm:PinHeader_1x02_P2.54mm_Vertical" H 700 4950 50  0001 C CNN
F 3 "~" H 700 4950 50  0001 C CNN
	1    700  4950
	0    -1   -1   0   
$EndComp
$Comp
L CPLD_Xilinx:XC95144XL-TQ100 U9
U 1 1
P 3750 6600
F 0 "U9" V 3650 6600 50  0000 C CNN
F 1 "XC95144XL-TQ100" V 3750 6600 50  0000 C CNN
F 2 "Package_QFP:TQFP-100_14x14mm_P0.5mm" H 3750 6600 50  0001 C CNN
F 3 "https://www.xilinx.com/support/documentation/data_sheets/ds056.pdf" H 3750 6600 50  0001 C CNN
	1    3750 6600
	0    -1   -1   0   
$EndComp
$Comp
L Device:R_Small R2
U 1 1
P 2550 5400
F 0 "R2" H 2650 5400 50  0000 C CNN
F 1 "10k" V 2550 5400 50  0000 C CNN
F 2 "Resistor_SMD:R_1206_3216Metric_Pad1.42x1.75mm_HandSolder" H 2550 5400 50  0001 C CNN
F 3 "~" H 2550 5400 50  0001 C CNN
	1    2550 5400
	-1   0    0    1   
$EndComp
Wire Wire Line
	1600 5250 700  5250
Wire Wire Line
	700  5250 700  5150
Text GLabel 2450 5300 0    50   Input ~ 0
VCC
$Comp
L Device:R_Small R8
U 1 1
P 5650 4750
F 0 "R8" V 5650 4950 50  0000 C CNN
F 1 "4.7k" V 5650 4750 50  0000 C CNN
F 2 "Resistor_SMD:R_1206_3216Metric_Pad1.42x1.75mm_HandSolder" H 5650 4750 50  0001 C CNN
F 3 "~" H 5650 4750 50  0001 C CNN
	1    5650 4750
	0    -1   -1   0   
$EndComp
Text GLabel 5800 4750 1    50   Input ~ 0
VCC
Wire Wire Line
	5800 4750 5750 4750
Wire Wire Line
	5550 4750 5500 4750
Wire Wire Line
	5500 4750 5500 4850
$Comp
L Device:R_Small R9
U 1 1
P 3400 3850
F 0 "R9" H 3500 3850 50  0000 C CNN
F 1 "1k" V 3400 3850 50  0000 C CNN
F 2 "Resistor_SMD:R_1206_3216Metric_Pad1.42x1.75mm_HandSolder" H 3400 3850 50  0001 C CNN
F 3 "~" H 3400 3850 50  0001 C CNN
	1    3400 3850
	1    0    0    -1  
$EndComp
Connection ~ 3400 3750
Wire Wire Line
	3400 3750 3300 3750
Text GLabel 3400 3950 0    50   Input ~ 0
VCC
$Comp
L Device:R_Small R10
U 1 1
P 6150 4750
F 0 "R10" V 6050 4750 50  0000 C CNN
F 1 "4.7k" V 6150 4750 50  0000 C CNN
F 2 "Resistor_SMD:R_0805_2012Metric_Pad1.15x1.40mm_HandSolder" H 6150 4750 50  0001 C CNN
F 3 "~" H 6150 4750 50  0001 C CNN
	1    6150 4750
	1    0    0    -1  
$EndComp
$Comp
L Device:R_Small R11
U 1 1
P 6350 4750
F 0 "R11" V 6250 4750 50  0000 C CNN
F 1 "4.7k" V 6350 4750 50  0000 C CNN
F 2 "Resistor_SMD:R_0805_2012Metric_Pad1.15x1.40mm_HandSolder" H 6350 4750 50  0001 C CNN
F 3 "~" H 6350 4750 50  0001 C CNN
	1    6350 4750
	1    0    0    -1  
$EndComp
$Comp
L Device:R_Small R12
U 1 1
P 6550 4750
F 0 "R12" V 6450 4750 50  0000 C CNN
F 1 "4.7k" V 6550 4750 50  0000 C CNN
F 2 "Resistor_SMD:R_0805_2012Metric_Pad1.15x1.40mm_HandSolder" H 6550 4750 50  0001 C CNN
F 3 "~" H 6550 4750 50  0001 C CNN
	1    6550 4750
	1    0    0    -1  
$EndComp
Wire Wire Line
	6300 5150 6150 5150
Wire Wire Line
	6600 5150 6550 5150
Wire Wire Line
	6400 5150 6350 5150
Wire Wire Line
	6150 4650 6350 4650
Connection ~ 6350 4650
Wire Wire Line
	6350 4650 6550 4650
Wire Wire Line
	6150 4850 6150 5150
Wire Wire Line
	6350 4850 6350 5150
Wire Wire Line
	6550 4850 6550 5150
Text GLabel 7000 6050 3    50   Input ~ 0
CFGIN
Text GLabel 7000 5850 1    50   Input ~ 0
VCC
$Comp
L Device:R_Small R16
U 1 1
P 7000 5950
F 0 "R16" V 7100 5950 50  0000 C CNN
F 1 "10k" V 7000 5950 50  0000 C CNN
F 2 "Resistor_SMD:R_0805_2012Metric_Pad1.15x1.40mm_HandSolder" H 7000 5950 50  0001 C CNN
F 3 "~" H 7000 5950 50  0001 C CNN
	1    7000 5950
	-1   0    0    1   
$EndComp
Text GLabel 2650 5600 1    50   Input ~ 0
SW1
Wire Wire Line
	2550 5300 2450 5300
Wire Wire Line
	2550 5600 2550 5550
Wire Wire Line
	1600 5400 1600 5250
Wire Wire Line
	1600 5400 2350 5400
Wire Wire Line
	2350 5550 2550 5550
Wire Wire Line
	2350 5400 2350 5550
Connection ~ 2550 5550
Wire Wire Line
	2550 5550 2550 5500
Connection ~ 6800 2150
Wire Wire Line
	6800 2150 6850 2150
Wire Wire Line
	6550 2150 6800 2150
Wire Wire Line
	6550 1950 6800 1950
$Comp
L Device:R_Small R1
U 1 1
P 3350 2550
F 0 "R1" H 3250 2450 50  0000 C CNN
F 1 "10k" V 3350 2550 50  0000 C CNN
F 2 "Resistor_SMD:R_1206_3216Metric_Pad1.42x1.75mm_HandSolder" H 3350 2550 50  0001 C CNN
F 3 "~" H 3350 2550 50  0001 C CNN
	1    3350 2550
	1    0    0    -1  
$EndComp
Wire Wire Line
	3500 2650 3350 2650
Text GLabel 900  750  0    50   Output ~ 0
C7M_RAW
Wire Wire Line
	6550 2150 6550 2250
Wire Wire Line
	4850 5200 5950 5200
$Comp
L Device:R_Small R15
U 1 1
P 6450 5750
F 0 "R15" H 6550 5750 50  0000 C CNN
F 1 "10k" V 6450 5750 50  0000 C CNN
F 2 "Resistor_SMD:R_1206_3216Metric_Pad1.42x1.75mm_HandSolder" H 6450 5750 50  0001 C CNN
F 3 "~" H 6450 5750 50  0001 C CNN
	1    6450 5750
	-1   0    0    1   
$EndComp
Wire Wire Line
	6450 5900 6450 5850
Wire Wire Line
	5150 5600 5150 5250
Wire Wire Line
	5150 5250 6250 5250
Wire Wire Line
	6250 5250 6250 5650
Wire Wire Line
	6250 5650 6450 5650
Text GLabel 6450 5900 3    50   Input ~ 0
VCC
$Comp
L Jumper:Jumper_2_Open JP4
U 1 1
P 6650 5850
F 0 "JP4" V 6650 5800 50  0000 C CNN
F 1 "Jumper_2_Open" H 6650 5994 50  0001 C CNN
F 2 "Connector_PinHeader_2.54mm:PinHeader_1x02_P2.54mm_Vertical" H 6650 5850 50  0001 C CNN
F 3 "~" H 6650 5850 50  0001 C CNN
	1    6650 5850
	0    1    1    0   
$EndComp
Text GLabel 6650 6050 3    50   Input ~ 0
GND
Wire Wire Line
	6450 5650 6650 5650
Connection ~ 6450 5650
$Comp
L Device:R_Small R4
U 1 1
P 9500 6500
F 0 "R4" V 9600 6500 50  0000 C CNN
F 1 "33" V 9500 6500 50  0000 C CNN
F 2 "Resistor_SMD:R_1206_3216Metric_Pad1.42x1.75mm_HandSolder" H 9500 6500 50  0001 C CNN
F 3 "~" H 9500 6500 50  0001 C CNN
	1    9500 6500
	0    -1   -1   0   
$EndComp
Text GLabel 9600 6500 2    50   Input ~ 0
CFGOUT
Wire Wire Line
	8950 6500 9400 6500
Wire Wire Line
	6800 5150 6900 5150
Wire Wire Line
	6900 5150 6900 4800
Wire Wire Line
	6900 4800 6650 4800
Wire Wire Line
	6650 4800 6650 4550
Wire Wire Line
	6650 4550 6350 4550
Wire Wire Line
	6350 4550 6350 4650
$EndSCHEMATC
